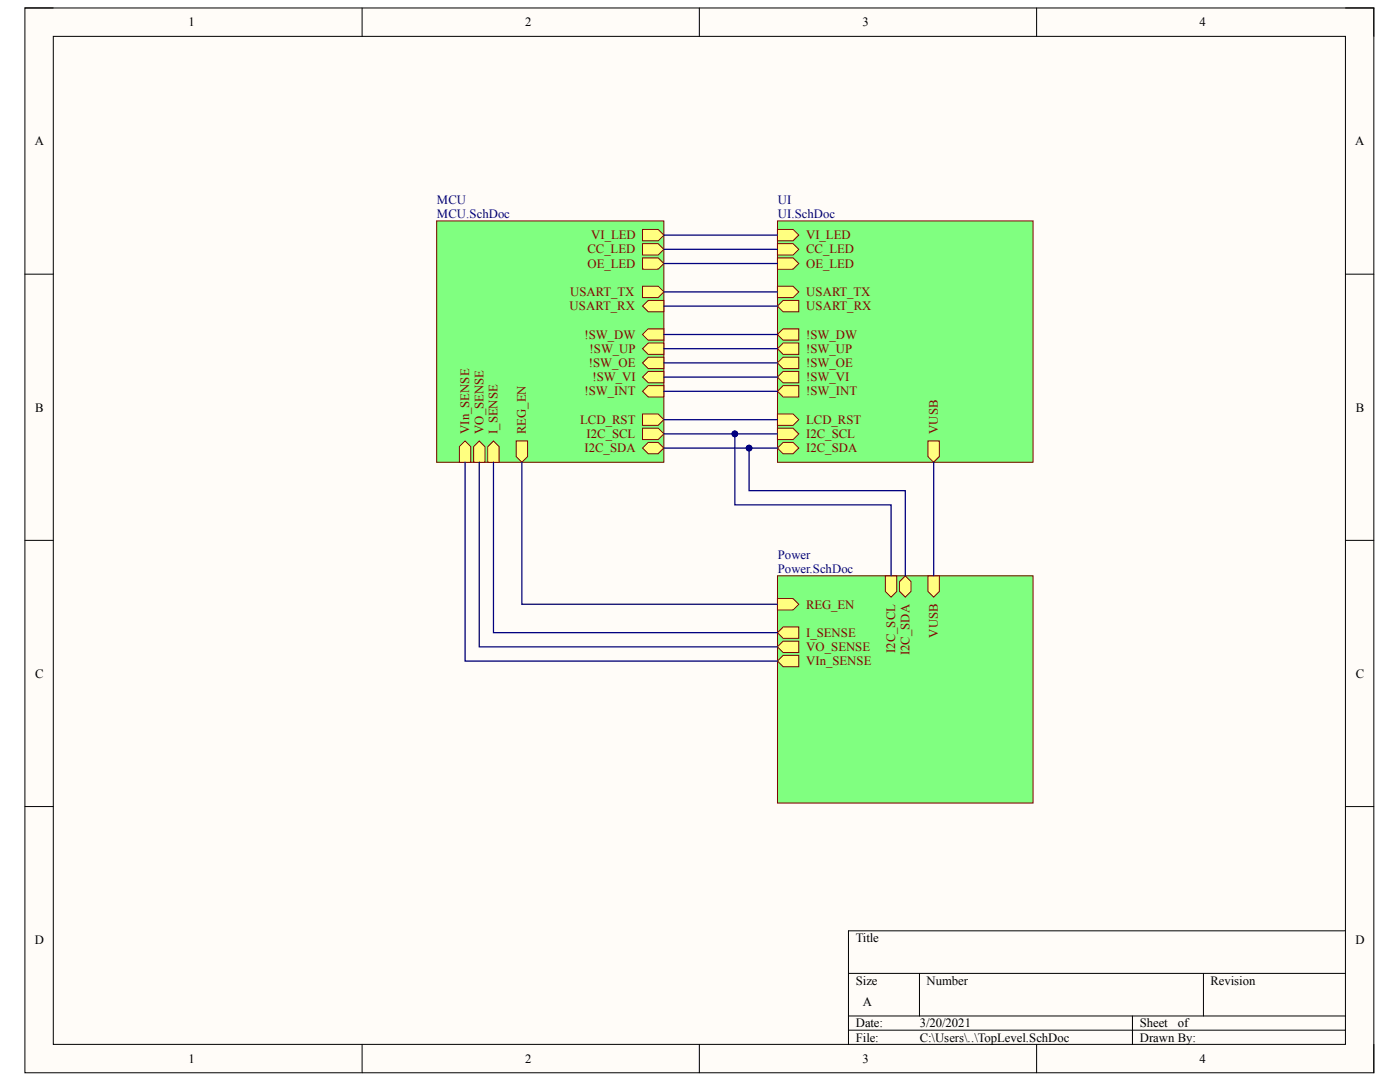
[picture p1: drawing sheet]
<svg xmlns="http://www.w3.org/2000/svg" width="279mm" height="216mm" viewBox="0 0 279 216" stroke-linecap="round" stroke-linejoin="round" font-family="sans-serif">
<path d="M5 1.6h269.2v212.5h-269.2z" fill-rule="evenodd" fill="#fffcf8"/>
<path d="M5 1.6h269.2v212.5h-269.2z" fill="none" stroke="#000" stroke-width=".2"/>
<path d="M10.6 7.3h257.9v201.1h-257.9z" fill-rule="evenodd" fill="#fffcf8"/>
<g fill="none" stroke="#000" stroke-width=".2">
<path d="M5 1.6h5.6M10.6 7.3h257.9v201.1h-257.9zM72.3 1.6v5.7M139.6 1.6v5.7M206.9 1.6v5.7M268.5 1.6h5.7v5.7M5 54.7h5.6M268.5 54.7h5.7M5 107.8h5.6M268.5 107.8h5.7M5 160.9h5.6M268.5 160.9h5.7"/>
<path d="M169.3 194.2h99.2M183.5 194.2v8.5M240.2 194.2v8.5M268.5 185.7h-99.2v22.7M72.3 208.4v5.7M139.6 208.4v5.7M169.3 202.7h99.2M169.3 205.6h99.2M206.9 208.4v5.7M226 202.7v5.7M274.2 208.4v5.7"/>
</g>
<path d="M87.1 44.1h45.4v48.1h-45.4z" fill-rule="evenodd" fill="#80ff80"/>
<path d="M87.1 44.1h45.4v48.1h-45.4z" fill="none" stroke="#800000" stroke-width=".2"/>
<path d="M103 88h2.3v3.1l-1.2 1.1-1.1-1.1z" fill-rule="evenodd" fill="#ffff80"/>
<path d="M103 88h2.3v3.1l-1.2 1.1-1.1-1.1z" fill="none" stroke="#800000" stroke-width=".2"/>
<path d="M128.2 48.6h3.2l1.1 1.1-1.1 1.2h-3.2z" fill-rule="evenodd" fill="#ffff80"/>
<path d="M128.2 48.6h3.2l1.1 1.1-1.1 1.2h-3.2z" fill="none" stroke="#800000" stroke-width=".2"/>
<path d="M128.2 51.5h3.2l1.1 1.1-1.1 1.1h-3.2z" fill-rule="evenodd" fill="#ffff80"/>
<path d="M128.2 51.5h3.2l1.1 1.1-1.1 1.1h-3.2z" fill="none" stroke="#800000" stroke-width=".2"/>
<path d="M128.2 57.1h3.2l1.1 1.1-1.1 1.2h-3.2z" fill-rule="evenodd" fill="#ffff80"/>
<path d="M128.2 57.1h3.2l1.1 1.1-1.1 1.2h-3.2z" fill="none" stroke="#800000" stroke-width=".2"/>
<path d="M128.2 61.1l1.2-1.2h3.1v2.3h-3.1z" fill-rule="evenodd" fill="#ffff80"/>
<path d="M128.2 61.1l1.2-1.2h3.1v2.3h-3.1z" fill="none" stroke="#800000" stroke-width=".2"/>
<path d="M128.2 66.7l1.2-1.1h3.1v2.3h-3.1z" fill-rule="evenodd" fill="#ffff80"/>
<path d="M128.2 66.7l1.2-1.1h3.1v2.3h-3.1z" fill="none" stroke="#800000" stroke-width=".2"/>
<path d="M98.5 88l1.1 1.1v3.1h-2.3v-3.1z" fill-rule="evenodd" fill="#ffff80"/>
<path d="M98.5 88l1.1 1.1v3.1h-2.3v-3.1z" fill="none" stroke="#800000" stroke-width=".2"/>
<path d="M95.6 88l1.2 1.1v3.1h-2.3v-3.1z" fill-rule="evenodd" fill="#ffff80"/>
<path d="M95.6 88l1.2 1.1v3.1h-2.3v-3.1z" fill="none" stroke="#800000" stroke-width=".2"/>
<path d="M92.8 88l1.1 1.1v3.1h-2.2v-3.1z" fill-rule="evenodd" fill="#ffff80"/>
<path d="M92.8 88l1.1 1.1v3.1h-2.2v-3.1z" fill="none" stroke="#800000" stroke-width=".2"/>
<path d="M128.2 69.6l1.2-1.2h3.1v2.3h-3.1z" fill-rule="evenodd" fill="#ffff80"/>
<path d="M128.2 69.6l1.2-1.2h3.1v2.3h-3.1z" fill="none" stroke="#800000" stroke-width=".2"/>
<path d="M128.2 72.4l1.2-1.1h3.1v2.2h-3.1z" fill-rule="evenodd" fill="#ffff80"/>
<path d="M128.2 72.4l1.2-1.1h3.1v2.2h-3.1z" fill="none" stroke="#800000" stroke-width=".2"/>
<path d="M128.2 75.2l1.2-1.1h3.1v2.3h-3.1z" fill-rule="evenodd" fill="#ffff80"/>
<path d="M128.2 75.2l1.2-1.1h3.1v2.3h-3.1z" fill="none" stroke="#800000" stroke-width=".2"/>
<path d="M128.2 78.1l1.2-1.2h3.1v2.3h-3.1z" fill-rule="evenodd" fill="#ffff80"/>
<path d="M128.2 78.1l1.2-1.2h3.1v2.3h-3.1z" fill="none" stroke="#800000" stroke-width=".2"/>
<path d="M128.2 85.4h3.2l1.1 1.2-1.1 1.1h-3.2z" fill-rule="evenodd" fill="#ffff80"/>
<path d="M128.2 85.4h3.2l1.1 1.2-1.1 1.1h-3.2z" fill="none" stroke="#800000" stroke-width=".2"/>
<path d="M128.2 89.4l1.2-1.1h2l1.1 1.1-1.1 1.1h-2z" fill-rule="evenodd" fill="#ffff80"/>
<path d="M128.2 89.4l1.2-1.1h2l1.1 1.1-1.1 1.1h-2z" fill="none" stroke="#800000" stroke-width=".2"/>
<path d="M128.2 82.6h3.2l1.1 1.1-1.1 1.2h-3.2z" fill-rule="evenodd" fill="#ffff80"/>
<path d="M128.2 82.6h3.2l1.1 1.1-1.1 1.2h-3.2z" fill="none" stroke="#800000" stroke-width=".2"/>
<path d="M128.2 45.8h3.2l1.1 1.1-1.1 1.2h-3.2z" fill-rule="evenodd" fill="#ffff80"/>
<path d="M128.2 45.8h3.2l1.1 1.1-1.1 1.2h-3.2z" fill="none" stroke="#800000" stroke-width=".2"/>
<path d="M155.2 44.1h51v48.1h-51z" fill-rule="evenodd" fill="#80ff80"/>
<path d="M155.2 44.1h51v48.1h-51z" fill="none" stroke="#800000" stroke-width=".2"/>
<path d="M155.2 48.6h3.1l1.1 1.1-1.1 1.2h-3.1z" fill-rule="evenodd" fill="#ffff80"/>
<path d="M155.2 48.6h3.1l1.1 1.1-1.1 1.2h-3.1z" fill="none" stroke="#800000" stroke-width=".2"/>
<path d="M155.2 51.5h3.1l1.1 1.1-1.1 1.1h-3.1z" fill-rule="evenodd" fill="#ffff80"/>
<path d="M155.2 51.5h3.1l1.1 1.1-1.1 1.1h-3.1z" fill="none" stroke="#800000" stroke-width=".2"/>
<path d="M155.2 57.1h3.1l1.1 1.1-1.1 1.2h-3.1z" fill-rule="evenodd" fill="#ffff80"/>
<path d="M155.2 57.1h3.1l1.1 1.1-1.1 1.2h-3.1z" fill="none" stroke="#800000" stroke-width=".2"/>
<path d="M155.2 61.1l1.1-1.2h3.1v2.3h-3.1z" fill-rule="evenodd" fill="#ffff80"/>
<path d="M155.2 61.1l1.1-1.2h3.1v2.3h-3.1z" fill="none" stroke="#800000" stroke-width=".2"/>
<path d="M155.2 66.7l1.1-1.1h3.1v2.3h-3.1z" fill-rule="evenodd" fill="#ffff80"/>
<path d="M155.2 66.7l1.1-1.1h3.1v2.3h-3.1z" fill="none" stroke="#800000" stroke-width=".2"/>
<path d="M155.2 69.6l1.1-1.2h3.1v2.3h-3.1z" fill-rule="evenodd" fill="#ffff80"/>
<path d="M155.2 69.6l1.1-1.2h3.1v2.3h-3.1z" fill="none" stroke="#800000" stroke-width=".2"/>
<path d="M155.2 72.4l1.1-1.1h3.1v2.2h-3.1z" fill-rule="evenodd" fill="#ffff80"/>
<path d="M155.2 72.4l1.1-1.1h3.1v2.2h-3.1z" fill="none" stroke="#800000" stroke-width=".2"/>
<path d="M155.2 75.2l1.1-1.1h3.1v2.3h-3.1z" fill-rule="evenodd" fill="#ffff80"/>
<path d="M155.2 75.2l1.1-1.1h3.1v2.3h-3.1z" fill="none" stroke="#800000" stroke-width=".2"/>
<path d="M155.2 78.1l1.1-1.2h3.1v2.3h-3.1z" fill-rule="evenodd" fill="#ffff80"/>
<path d="M155.2 78.1l1.1-1.2h3.1v2.3h-3.1z" fill="none" stroke="#800000" stroke-width=".2"/>
<path d="M155.2 82.6h3.1l1.1 1.1-1.1 1.2h-3.1z" fill-rule="evenodd" fill="#ffff80"/>
<path d="M155.2 82.6h3.1l1.1 1.1-1.1 1.2h-3.1z" fill="none" stroke="#800000" stroke-width=".2"/>
<path d="M155.2 85.4h3.1l1.1 1.2-1.1 1.1h-3.1z" fill-rule="evenodd" fill="#ffff80"/>
<path d="M155.2 85.4h3.1l1.1 1.2-1.1 1.1h-3.1z" fill="none" stroke="#800000" stroke-width=".2"/>
<path d="M155.2 89.4l1.1-1.1h2l1.1 1.1-1.1 1.1h-2z" fill-rule="evenodd" fill="#ffff80"/>
<path d="M155.2 89.4l1.1-1.1h2l1.1 1.1-1.1 1.1h-2z" fill="none" stroke="#800000" stroke-width=".2"/>
<path d="M185.2 88h2.3v3.1l-1.2 1.1-1.1-1.1z" fill-rule="evenodd" fill="#ffff80"/>
<path d="M185.2 88h2.3v3.1l-1.2 1.1-1.1-1.1z" fill="none" stroke="#800000" stroke-width=".2"/>
<path d="M155.2 45.8h3.1l1.1 1.1-1.1 1.2h-3.1z" fill-rule="evenodd" fill="#ffff80"/>
<path d="M155.2 45.8h3.1l1.1 1.1-1.1 1.2h-3.1z" fill="none" stroke="#800000" stroke-width=".2"/>
<path d="M155.2 114.9h51v45.3h-51z" fill-rule="evenodd" fill="#80ff80"/>
<path d="M155.2 114.9h51v45.3h-51z" fill="none" stroke="#800000" stroke-width=".2"/>
<path d="M155.2 119.4h3.1l1.1 1.2-1.1 1.1h-3.1z" fill-rule="evenodd" fill="#ffff80"/>
<path d="M155.2 119.4h3.1l1.1 1.2-1.1 1.1h-3.1z" fill="none" stroke="#800000" stroke-width=".2"/>
<path d="M156.3 125.1h3.1v2.3h-3.1l-1.1-1.2z" fill-rule="evenodd" fill="#ffff80"/>
<path d="M156.3 125.1h3.1v2.3h-3.1l-1.1-1.2z" fill="none" stroke="#800000" stroke-width=".2"/>
<path d="M156.3 127.9h3.1v2.3h-3.1l-1.1-1.1z" fill-rule="evenodd" fill="#ffff80"/>
<path d="M156.3 127.9h3.1v2.3h-3.1l-1.1-1.1z" fill="none" stroke="#800000" stroke-width=".2"/>
<path d="M156.3 130.8h3.1v2.2h-3.1l-1.1-1.1z" fill-rule="evenodd" fill="#ffff80"/>
<path d="M156.3 130.8h3.1v2.2h-3.1l-1.1-1.1z" fill="none" stroke="#800000" stroke-width=".2"/>
<path d="M185.2 114.9h2.3v3.1l-1.2 1.2-1.1-1.2z" fill-rule="evenodd" fill="#ffff80"/>
<path d="M185.2 114.9h2.3v3.1l-1.2 1.2-1.1-1.2z" fill="none" stroke="#800000" stroke-width=".2"/>
<path d="M176.7 114.9h2.3v3.1l-1.2 1.2-1.1-1.2z" fill-rule="evenodd" fill="#ffff80"/>
<path d="M176.7 114.9h2.3v3.1l-1.2 1.2-1.1-1.2z" fill="none" stroke="#800000" stroke-width=".2"/>
<path d="M179.5 116l1.2-1.1 1.1 1.1v2l-1.1 1.2-1.2-1.2z" fill-rule="evenodd" fill="#ffff80"/>
<path d="M179.5 116l1.2-1.1 1.1 1.1v2l-1.1 1.2-1.2-1.2z" fill="none" stroke="#800000" stroke-width=".2"/>
<g fill="none" stroke="#000080" stroke-width=".25">
<path d="M132.5 52.6h22.7M132.5 58.2h22.7M132.5 49.7h22.7M132.5 61.1h22.7M132.5 69.6h22.7M132.5 72.4h22.7M132.5 75.2h22.7M132.5 78.1h22.7M132.5 66.7h22.7M92.8 92.2v39.7h62.4M95.6 92.2v36.9h59.6M98.5 92.2v34h56.7"/>
<path d="M104.1 92.2v28.4h51.1M132.5 86.6h22.7M132.5 83.7h22.7"/>
</g>
<circle cx="146.7" cy="86.6" r=".57" fill="#000080"/>
<circle cx="146.7" cy="86.6" r=".57" fill="none" stroke="#000080" stroke-width=".2"/>
<path d="M132.5 89.4h22.7" fill="none" stroke="#000080" stroke-width=".25"/>
<circle cx="149.5" cy="89.4" r=".57" fill="#000080"/>
<circle cx="149.5" cy="89.4" r=".57" fill="none" stroke="#000080" stroke-width=".2"/>
<path d="M146.7 86.6v14.1h31.1v14.2M186.3 92.2v22.7" fill="none" stroke="#000080" stroke-width=".25"/>
<circle cx="146.7" cy="86.6" r=".57" fill="#000080"/>
<circle cx="146.7" cy="86.6" r=".57" fill="none" stroke="#000080" stroke-width=".2"/>
<path d="M149.5 89.4v8.5h31.2v17" fill="none" stroke="#000080" stroke-width=".25"/>
<circle cx="149.5" cy="89.4" r=".57" fill="#000080"/>
<circle cx="149.5" cy="89.4" r=".57" fill="none" stroke="#000080" stroke-width=".2"/>
<path d="M132.5 46.9h22.7" fill="none" stroke="#000080" stroke-width=".25"/>
<g font-size="2.5">
<text x="37.6" y="5.2">1</text>
<text x="104.8" y="5.2">2</text>
<text x="172.1" y="5.2">3</text>
<text x="239.4" y="5.2">4</text>
<text x="6.9" y="29">A</text>
<text x="270.4" y="29">A</text>
<text x="7" y="82.1">B</text>
<text x="270.6" y="82.1">B</text>
<text x="7" y="135.2">C</text>
<text x="270.6" y="135.2">C</text>
<text x="6.9" y="188.3">D</text>
<text x="170.8" y="188">Title</text>
<text x="270.5" y="188.3">D</text>
<text x="170.8" y="196.5">Size</text>
<text x="184.9" y="196.5">Number</text>
<text x="241.6" y="196.5">Revision</text>
<text x="172.2" y="200.8">A</text>
<text x="170.8" y="205">Date:</text>
<text x="170.8" y="207.9">File:</text>
<text x="183.6" y="205">3/20/2021</text>
<text x="183.6" y="207.9">C:\Users\..\TopLevel.SchDoc</text>
<text x="227.5" y="205">Sheet</text>
<text x="227.5" y="207.9">Drawn By:</text>
<text x="235.1" y="205">of</text>
<text x="37.6" y="212.1">1</text>
<text x="104.8" y="212.1">2</text>
<text x="172.1" y="212.1">3</text>
<text x="239.4" y="212.1">4</text>
</g>
<g font-size="2.5" fill="#000080">
<text x="87.2" y="40.7">MCU</text>
<text x="155.2" y="40.7">UI</text>
<text x="87.2" y="43.5">MCU.SchDoc</text>
<text x="155.2" y="43.5">UI.SchDoc</text>
<text x="155.2" y="111.5">Power</text>
<text x="155.2" y="114.3">Power.SchDoc</text>
</g>
<g font-size="2.5" fill="#800000">
<text x="118" y="47.8">VI_LED</text>
<text x="160.9" y="47.8">VI_LED</text>
<text x="117.2" y="50.6">CC_LED</text>
<text x="117.2" y="53.4">OE_LED</text>
<text x="160.9" y="50.6">CC_LED</text>
<text x="160.9" y="53.4">OE_LED</text>
<text x="113.8" y="59.1">USART_TX</text>
<text x="160.9" y="59.1">USART_TX</text>
<text x="113.7" y="61.9">USART_RX</text>
<text x="160.9" y="61.9">USART_RX</text>
<text x="116.6" y="67.6">!SW_DW</text>
<text x="117.7" y="70.4">!SW_UP</text>
<text x="160.9" y="67.6">!SW_DW</text>
<text x="160.9" y="70.4">!SW_UP</text>
<text x="117.5" y="73.2">!SW_OE</text>
<text x="118.3" y="76.1">!SW_VI</text>
<text x="160.9" y="73.2">!SW_OE</text>
<text x="160.9" y="76.1">!SW_VI</text>
<text x="116.6" y="78.9">!SW_INT</text>
<text x="160.9" y="78.9">!SW_INT</text>
<text x="93.6" y="86.6" transform="rotate(-90 93.6 86.6)">VIn_SENSE</text>
<text x="96.5" y="86.6" transform="rotate(-90 96.5 86.6)">VO_SENSE</text>
<text x="99.3" y="86.6" transform="rotate(-90 99.3 86.6)">I_SENSE</text>
<text x="105" y="86.6" transform="rotate(-90 105 86.6)">REG_EN</text>
<text x="115.8" y="84.6">LCD_RST</text>
<text x="117.1" y="87.4">I2C_SCL</text>
<text x="160.9" y="84.6">LCD_RST</text>
<text x="160.9" y="87.4">I2C_SCL</text>
<text x="187.2" y="86.6" transform="rotate(-90 187.2 86.6)">VUSB</text>
<text x="116.6" y="90.2">I2C_SDA</text>
<text x="160.9" y="90.2">I2C_SDA</text>
<text x="160.9" y="121.4">REG_EN</text>
<text x="160.9" y="127.1">I_SENSE</text>
<text x="160.9" y="129.9">VO_SENSE</text>
<text x="178.6" y="130.3" transform="rotate(-90 178.6 130.3)">I2C_SCL</text>
<text x="181.5" y="130.7" transform="rotate(-90 181.5 130.7)">I2C_SDA</text>
<text x="187.2" y="127.3" transform="rotate(-90 187.2 127.3)">VUSB</text>
<text x="160.9" y="132.8">VIn_SENSE</text>
</g>
</svg>
